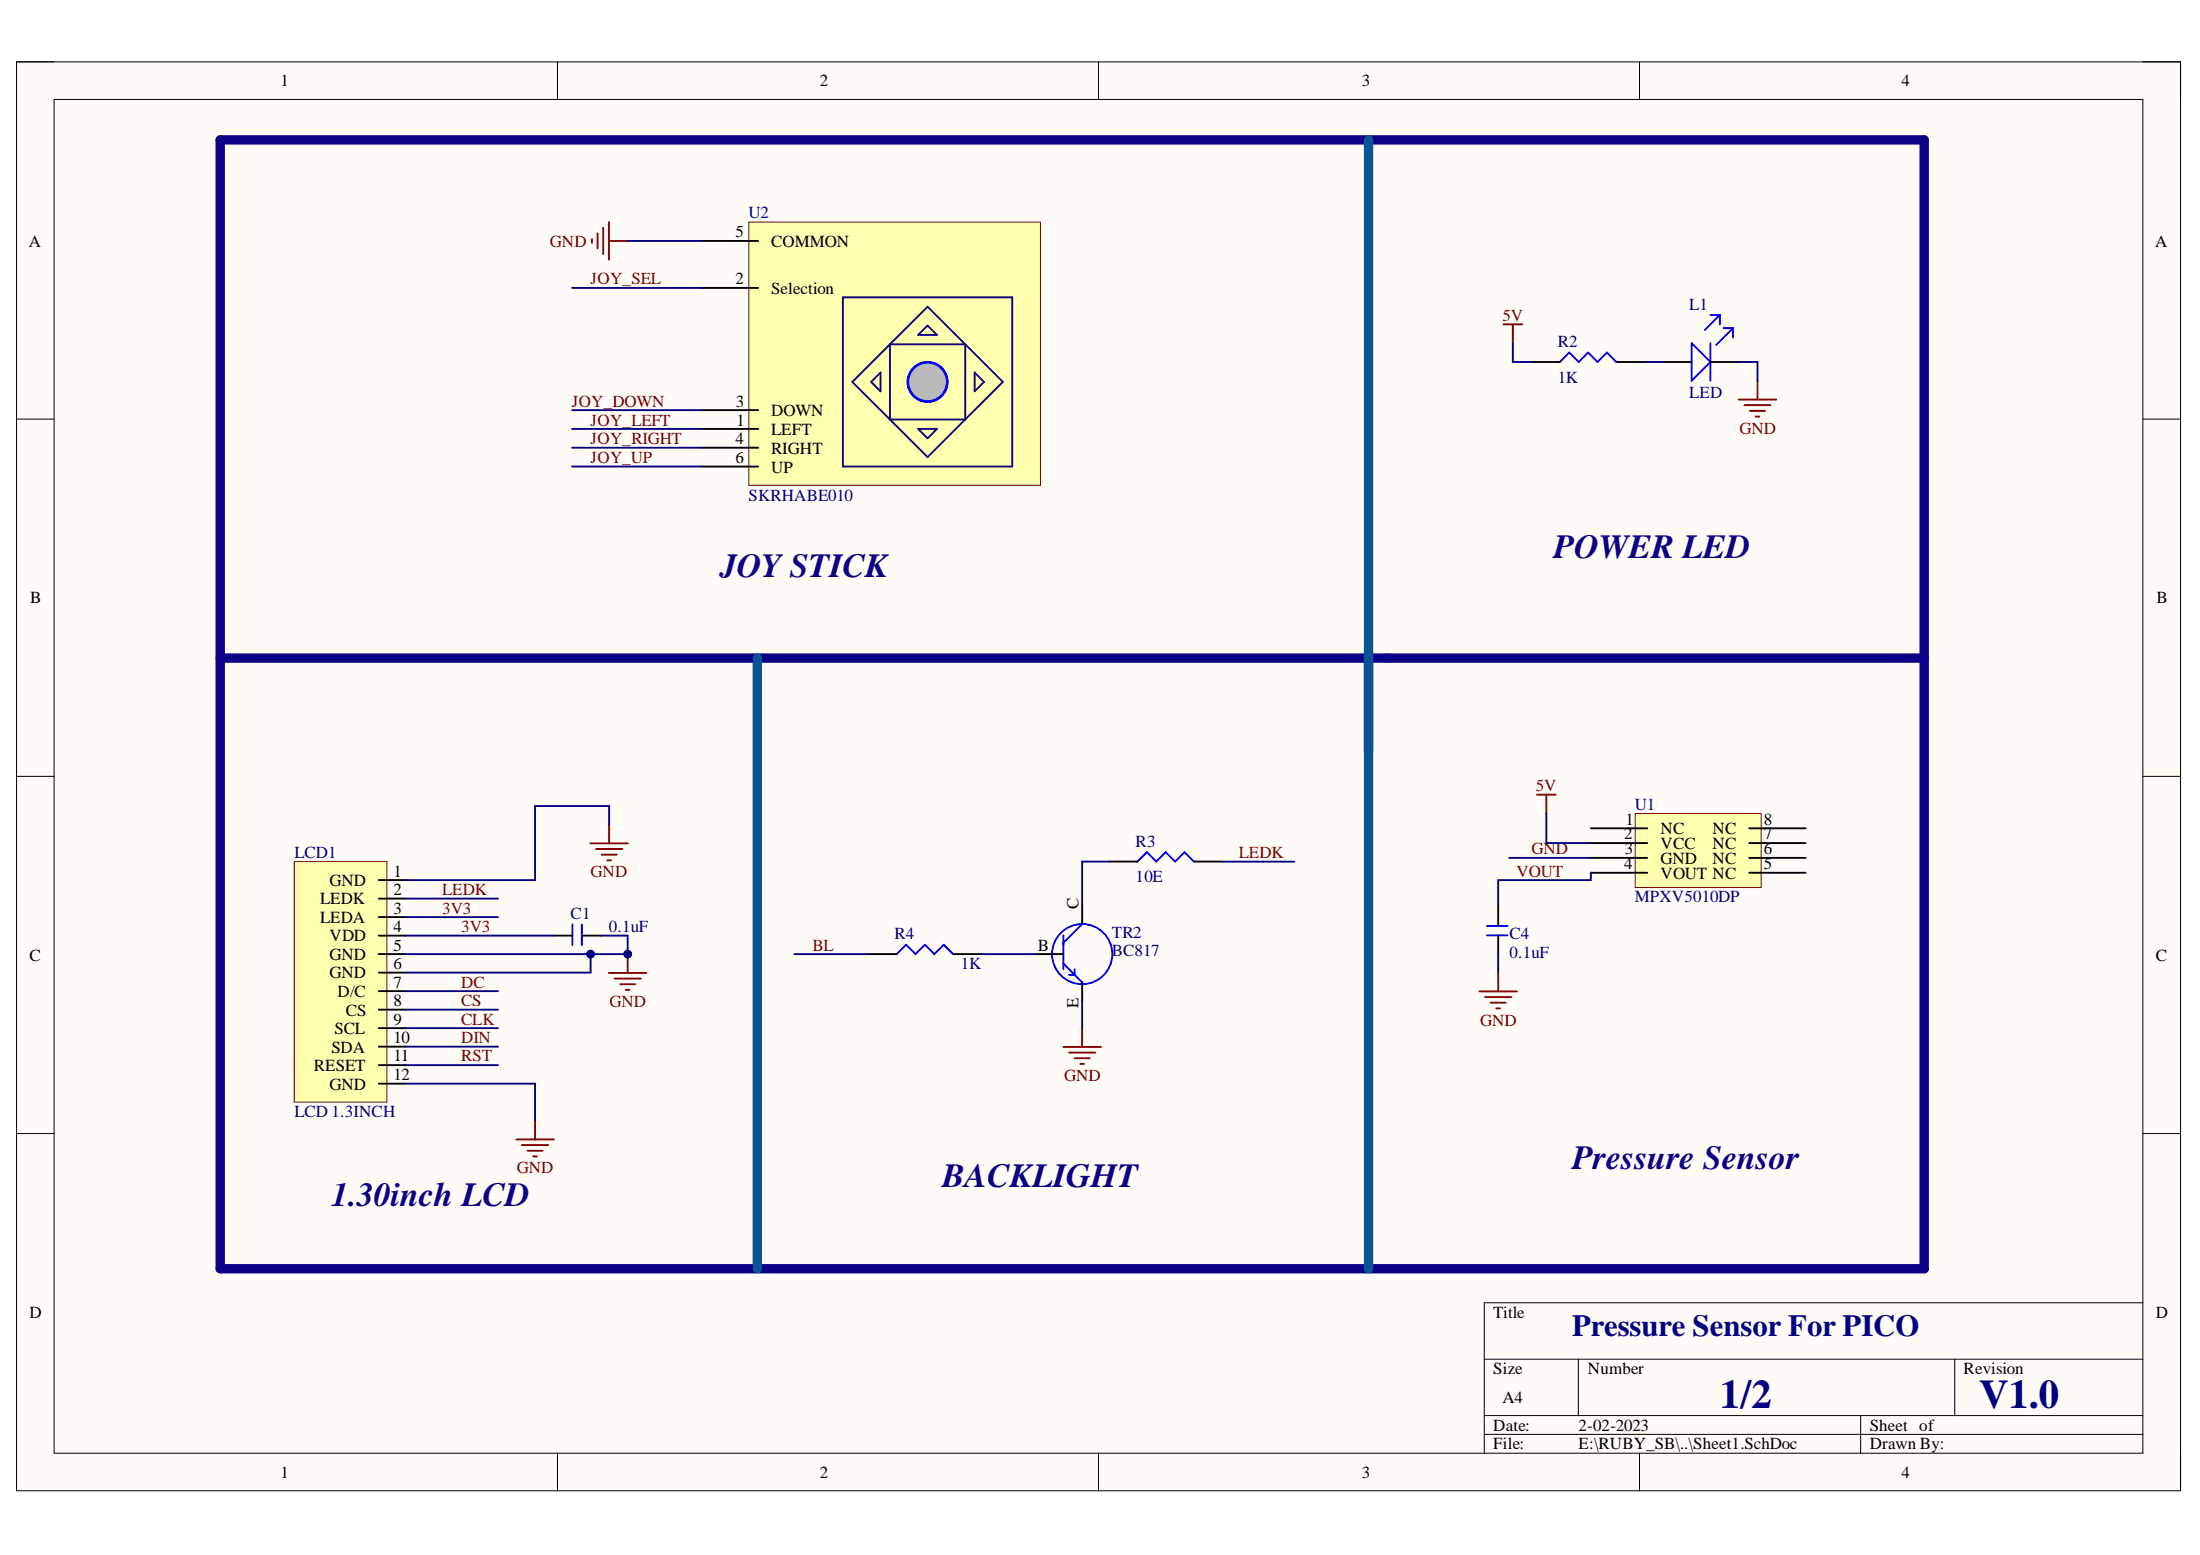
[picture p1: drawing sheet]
<svg xmlns="http://www.w3.org/2000/svg" width="297mm" height="210mm" viewBox="0 0 297 210" stroke-linecap="round" stroke-linejoin="round" font-family="sans-serif">
<path d="M2.2 8.4h292.2v192.8h-292.2z" fill-rule="evenodd" fill="#fffcf8"/>
<path d="M2.2 8.4h292.2v192.8h-292.2z" fill="none" stroke="#000" stroke-width=".14"/>
<path d="M7.3 13.4h282v182.8h-282z" fill-rule="evenodd" fill="#fffcf8"/>
<g fill="none" stroke="#000" stroke-width=".14">
<path d="M2.2 8.3h5.1M7.3 13.4h282v182.8h-282zM75.3 8.3v5.1M148.3 8.3v5.1M221.4 8.4v5M289.3 8.4h5.1v5M2.2 56.6h5.1M289.3 56.6h5.1M2.2 104.8h5.1M289.3 104.8h5.1M2.2 153h5.1M289.3 153h5.1"/>
<path d="M289.3 175.9h-88.9v20.3M75.3 196.2v5M148.3 196.2v5M200.4 183.5h88.9M200.4 191.1h88.9M200.4 193.6h88.9M213.1 183.5v7.6M221.4 196.2v5M251.2 191.1v5.1M263.9 183.5v7.6M294.4 196.2v5"/>
</g>
<g fill="none" stroke="#800000" stroke-width=".25">
<path d="M203 43.8h2.5M204.3 43.8v2.5M234.7 53.9h5.1M235.5 54.7h3.6M236.3 55.5h2M237 56.2h.5M237.3 51.4v2.5M82.2 131.3h5.1M83 132.1h3.5M83.7 132.9h2.1M84.5 133.6h.5M84.7 128.8v2.5"/>
<path d="M146.1 138.8v2.5M143.6 141.3h5.1M144.3 142.1h3.6M145.1 142.8h2M145.9 143.6h.5"/>
</g>
<g fill="none" stroke="#00f" stroke-width=".25">
<path d="M210.6 48.9l1.3-1.3 1.3 1.3 1.2-1.3 1.3 1.3 1.3-1.3 1.2 1.3M228.4 46.3l2.5 2.6-2.5 2.5zM230.9 46.3v5.1M230.9 42.5h1.3M232.2 42.5l-2 2M232.2 42.5v1.3M232.7 44.3h1.3M234 44.3l-2.3 2.3M234 44.3v1.3M153.6 116.3l1.2-1.3 1.3 1.3 1.3-1.3 1.3 1.3 1.2-1.3 1.3 1.3M77.3 124.8v2.8M78.6 124.8v2.8"/>
<path d="M121.1 128.8l1.2-1.3 1.3 1.3 1.3-1.3 1.2 1.3 1.3-1.3 1.3 1.3M143.6 130.1l2.5 2.5M143.6 126.3v4.5M145.1 130.8v.8h-.8M146.1 124.7l-2.5 2.6"/>
<circle cx="146.1" cy="128.8" r="4.1"/>
</g>
<g fill="none" stroke="#000" stroke-width=".25">
<path d="M206.8 48.9h3.8M218.2 48.9h3.8M224.6 48.9h3.8M230.9 48.9h3.8M149.8 116.3h3.8M161.2 116.3h3.8M74.7 126.3h2.6M78.6 126.3h2.5M117.3 128.8h3.8M128.7 128.8h3.8M139.8 128.8h3.8M146.1 122.2v2.5"/>
<path d="M146.1 132.6v2.5"/>
</g>
<path d="M29.7 18.9h230.1v152.4h-230.1zM29.7 88.8h230.1" fill="none" stroke="#0c0087" stroke-width="1.3"/>
<circle cx="84.7" cy="128.8" r=".51" fill="#000080"/>
<circle cx="84.7" cy="128.8" r=".51" fill="none" stroke="#000080" stroke-width=".14"/>
<path d="M79.9 32.3v.5M80.7 31.5v2M81.4 30.7v3.6M82.2 30v5.1M82.2 32.5h2.5" fill="none" stroke="#800000" stroke-width=".25"/>
<path d="M101.1 30h39.4v35.5h-39.4z" fill-rule="evenodd" fill="#ffffb0"/>
<path d="M101.1 30h39.4v35.5h-39.4z" fill="none" stroke="#800000" stroke-width=".14"/>
<path d="M94.8 38.9h7.6M94.8 32.5h7.6M94.8 57.9h7.6M94.8 55.4h7.6M94.8 60.4h7.6M94.8 63h7.6" fill="none" stroke="#000" stroke-width=".25"/>
<path d="M113.8 40.1h22.9v22.9h-22.9zM120.2 46.5h10.1M120.2 46.5v10.1h10.1v-10.1M120.2 46.5l5-5.1 5.1 5.1M124 45.2l1.2-1.3 1.3 1.3z" fill="none" stroke="#11037f" stroke-width=".25"/>
<circle cx="125.2" cy="51.6" r="2.69" fill="none" stroke="#00f" stroke-width=".25"/>
<circle cx="125.2" cy="51.6" r="2.54" fill="#c0c0c0"/>
<circle cx="125.2" cy="51.6" r="2.54" fill="none" stroke="#00f" stroke-width=".14"/>
<path d="M118.9 50.3v2.5l-1.3-1.2zM120.2 46.5l-5.1 5.1 10.1 10.1 10.2-10.1-5.1-5.1M124 57.9h2.5l-1.3 1.3zM131.6 50.3l1.3 1.3-1.3 1.2z" fill="none" stroke="#11037f" stroke-width=".25"/>
<path d="M79.7 113.8h5.1M80.5 114.6h3.5M81.2 115.4h2.1M82 116.1h.5M82.2 111.3v2.5M69.7 153.8h5.1M70.5 154.6h3.5M71.2 155.3h2.1M72 156.1h.5M72.2 151.3v2.5" fill="none" stroke="#800000" stroke-width=".25"/>
<path d="M39.7 116.3h12.5v32.5h-12.5z" fill-rule="evenodd" fill="#ffffb0"/>
<path d="M39.7 116.3h12.5v32.5h-12.5z" fill="none" stroke="#800000" stroke-width=".14"/>
<path d="M51.1 118.8h3.6M51.1 121.3h3.6M51.1 123.8h3.6M51.1 126.3h3.6M51.1 128.8h3.6M51.1 131.3h3.6M51.1 133.8h3.6M51.1 136.3h3.6M51.1 138.8h3.6M51.1 141.3h3.6M51.1 143.8h3.6M51.1 146.3h3.6" fill="none" stroke="#000" stroke-width=".25"/>
<path d="M102.3 88.8v82.5" fill="none" stroke="#0b5394" stroke-width="1.3"/>
<path d="M220.8 109.8h17v10h-17z" fill-rule="evenodd" fill="#ffffb0"/>
<path d="M220.8 109.8h17v10h-17z" fill="none" stroke="#800000" stroke-width=".14"/>
<path d="M214.8 111.8h7.6M214.8 113.8h7.6M214.8 115.8h7.6M214.8 117.8h7.6M236.2 111.8h7.6M236.2 113.8h7.6M236.2 115.8h7.6M236.2 117.8h7.6M202.3 122.5v2.5M202.3 126.3v2.5" fill="none" stroke="#000" stroke-width=".25"/>
<path d="M207.5 107.3h2.6M208.8 107.3v2.5M199.7 133.8h5.1M200.5 134.6h3.6M201.3 135.3h2M202 136.1h.5M202.3 131.3v2.5" fill="none" stroke="#800000" stroke-width=".25"/>
<path d="M200.8 126.3h2.8M200.8 125h2.8" fill="none" stroke="#00f" stroke-width=".25"/>
<path d="M184.8 88.8v82.5" fill="none" stroke="#0b5394" stroke-width="1.3"/>
<g fill="none" stroke="#000080" stroke-width=".25">
<path d="M77.2 38.9h17.6M84.7 32.5h10.1M77.2 55.4h17.6M77.2 57.9h17.6M204.3 46.3v2.6h2.5M222 48.9h2.6M234.7 48.9h2.6v2.5M77.2 60.4h17.6M77.2 63h17.6M149.8 116.3h-3.7v5.9M165 116.3h9.8M54.7 121.3h12.5"/>
<path d="M54.7 123.8h12.5M54.7 133.8h12.5M54.7 136.3h12.5M54.7 138.8h12.5M54.7 126.3h20M81.1 126.3h3.6v2.5h-30M107.3 128.8h10M132.5 128.8h7.3M146.1 135.1v3.7M54.7 141.3h12.5M54.7 143.8h12.5"/>
</g>
<circle cx="79.7" cy="128.8" r=".51" fill="#000080"/>
<circle cx="79.7" cy="128.8" r=".51" fill="none" stroke="#000080" stroke-width=".14"/>
<circle cx="84.7" cy="128.8" r=".51" fill="#000080"/>
<circle cx="84.7" cy="128.8" r=".51" fill="none" stroke="#000080" stroke-width=".14"/>
<path d="M79.7 128.8v2.5h-25" fill="none" stroke="#000080" stroke-width=".25"/>
<circle cx="79.7" cy="128.8" r=".51" fill="#000080"/>
<circle cx="79.7" cy="128.8" r=".51" fill="none" stroke="#000080" stroke-width=".14"/>
<path d="M82.2 111.3v-2.5h-10v10h-17.5M203.8 115.8h11M208.8 109.8v4h6M214.8 117.8v1h-12.5v3.7M202.3 128.8v2.5M54.7 146.3h17.5v5" fill="none" stroke="#000080" stroke-width=".25"/>
<path d="M184.8 18.9v82.4" fill="none" stroke="#0b5394" stroke-width="1.3"/>
<g font-size="5.5" fill="#000080">
<text x="232.2" y="190.1">1/2</text>
<text x="267.2" y="190.1">V1.0</text>
</g>
<g font-size="4.6" fill="#0c0087">
<text x="97.3" y="77.9">JOY STICK</text>
<text x="209.7" y="75.4">POWER LED</text>
<text x="127.2" y="160.3">BACKLIGHT</text>
<text x="212.3" y="157.8">Pressure Sensor</text>
<text x="44.7" y="162.8">1.30inch LCD</text>
</g>
<text font-size="4.1" fill="#000080" x="212.3" y="180.4">Pressure Sensor For PICO</text>
<g font-size="2.3">
<text x="37.9" y="11.7">1</text>
<text x="110.7" y="11.7">2</text>
<text x="183.9" y="11.7">3</text>
<text x="256.8" y="11.7">4</text>
<text x="3.9" y="33.3">A</text>
<text x="99.3" y="32">5</text>
<text x="104.1" y="33.3">COMMON</text>
<text x="291" y="33.3">A</text>
<text x="99.3" y="38.4">2</text>
<text x="104.1" y="39.6">Selection</text>
<text x="99.3" y="60">4</text>
<text x="99.4" y="54.9">3</text>
<text x="99.5" y="57.4">1</text>
<text x="104.1" y="58.7">LEFT</text>
<text x="104.1" y="56.2">DOWN</text>
<text x="99.3" y="62.5">6</text>
<text x="104.1" y="61.2">RIGHT</text>
<text x="104.1" y="63.8">UP</text>
<text x="4.1" y="81.4">B</text>
<text x="291.2" y="81.4">B</text>
<text x="219.3" y="113.3">2</text>
<text x="219.5" y="111.3">1</text>
<text x="224.2" y="112.6">NC</text>
<text x="231.2" y="112.6">NC</text>
<text x="238.1" y="113.3">7</text>
<text x="238.1" y="111.3">8</text>
<text x="44.5" y="119.6">GND</text>
<text x="53.1" y="118.4">1</text>
<text x="219.3" y="117.3">4</text>
<text x="219.4" y="115.3">3</text>
<text x="224.2" y="114.6">VCC</text>
<text x="224.2" y="116.6">GND</text>
<text x="224.2" y="118.6">VOUT NC</text>
<text x="231.2" y="116.6">NC</text>
<text x="231.2" y="114.6">NC</text>
<text x="238.1" y="117.3">5</text>
<text x="238.1" y="115.3">6</text>
<text x="43.2" y="122.1">LEDK</text>
<text x="43.2" y="124.6">LEDA</text>
<text x="53.1" y="120.8">2</text>
<text x="53.1" y="123.3">3</text>
<text x="53.1" y="125.8">4</text>
<text x="145.6" y="122.7" transform="rotate(-90 145.6 122.7)">C</text>
<text x="4" y="129.7">C</text>
<text x="44.5" y="127.1">VDD</text>
<text x="44.5" y="129.6">GND</text>
<text x="53.1" y="128.3">5</text>
<text x="53.1" y="130.8">6</text>
<text x="140.1" y="128.3">B</text>
<text x="291.1" y="129.7">C</text>
<text x="44.5" y="132">GND</text>
<text x="45.6" y="134.6">D/C</text>
<text x="46.7" y="137.1">CS</text>
<text x="53.1" y="133.3">7</text>
<text x="53.1" y="135.8">8</text>
<text x="145.6" y="136" transform="rotate(-90 145.6 136)">E</text>
<text x="44.7" y="142.1">SDA</text>
<text x="45.2" y="139.6">SCL</text>
<text x="53.1" y="138.3">9</text>
<text x="53.1" y="140.8">10</text>
<text x="53.1" y="143.3">11</text>
<text x="42.4" y="144.5">RESET</text>
<text x="44.5" y="147.1">GND</text>
<text x="53.1" y="145.8">12</text>
<text x="4" y="177.9">D</text>
<text x="201.6" y="177.9">Title</text>
<text x="291.1" y="177.9">D</text>
<text x="201.6" y="185.5">Size</text>
<text x="214.4" y="185.5">Number</text>
<text x="265.1" y="185.5">Revision</text>
<text x="202.9" y="189.3">A4</text>
<text x="201.6" y="193.1">Date:</text>
<text x="201.6" y="195.7">File:</text>
<text x="213.1" y="193.1">2-02-2023</text>
<text x="213.1" y="195.7">E:\RUBY_SB\..\Sheet1.SchDoc</text>
<text x="252.4" y="193.1">Sheet of</text>
<text x="252.4" y="195.7">Drawn By:</text>
<text x="37.9" y="199.5">1</text>
<text x="110.7" y="199.5">2</text>
<text x="183.9" y="199.5">3</text>
<text x="256.8" y="199.5">4</text>
</g>
<g font-size="2.3" fill="#000080">
<text x="101.1" y="29.5">U2</text>
<text x="228.1" y="41.8">L1</text>
<text x="210.3" y="46.9">R2</text>
<text x="210.3" y="51.7">1K</text>
<text x="228.1" y="53.7">LED</text>
<text x="101.1" y="67.6">SKRHABE010</text>
<text x="220.7" y="109.3">U1</text>
<text x="39.7" y="115.8">LCD1</text>
<text x="153.3" y="114.3">R3</text>
<text x="153.3" y="119.1">10E</text>
<text x="77" y="124">C1</text>
<text x="82.2" y="125.8">0.1uF</text>
<text x="220.7" y="121.8">MPXV5010DP</text>
<text x="120.8" y="126.8">R4</text>
<text x="129.7" y="130.8">1K</text>
<text x="150.1" y="126.6">TR2</text>
<text x="150.1" y="129.1">BC817</text>
<text x="203.8" y="126.8">C4</text>
<text x="203.8" y="129.3">0.1uF</text>
<text x="39.7" y="150.8">LCD 1.3INCH</text>
</g>
<g font-size="2.3" fill="#800000">
<text x="74.3" y="33.3">GND</text>
<text x="79.7" y="38.4">JOY_SEL</text>
<text x="202.9" y="43.3">5V</text>
<text x="77.2" y="54.9">JOY_DOWN</text>
<text x="79.7" y="57.4">JOY_LEFT</text>
<text x="79.7" y="60">JOY_RIGHT</text>
<text x="234.9" y="58.5">GND</text>
<text x="79.7" y="62.5">JOY_UP</text>
<text x="207.4" y="106.8">5V</text>
<text x="79.7" y="118.4">GND</text>
<text x="167.3" y="115.8">LEDK</text>
<text x="204.7" y="118.4">VOUT</text>
<text x="206.8" y="115.3">GND</text>
<text x="59.7" y="120.8">LEDK</text>
<text x="59.7" y="123.3">3V3</text>
<text x="62.2" y="125.8">3V3</text>
<text x="109.7" y="128.3">BL</text>
<text x="62.2" y="133.3">DC</text>
<text x="62.2" y="135.8">CS</text>
<text x="82.3" y="135.9">GND</text>
<text x="62.2" y="138.3">CLK</text>
<text x="62.2" y="140.8">DIN</text>
<text x="62.2" y="143.3">RST</text>
<text x="199.8" y="138.5">GND</text>
<text x="143.7" y="145.9">GND</text>
<text x="69.8" y="158.4">GND</text>
</g>
</svg>
